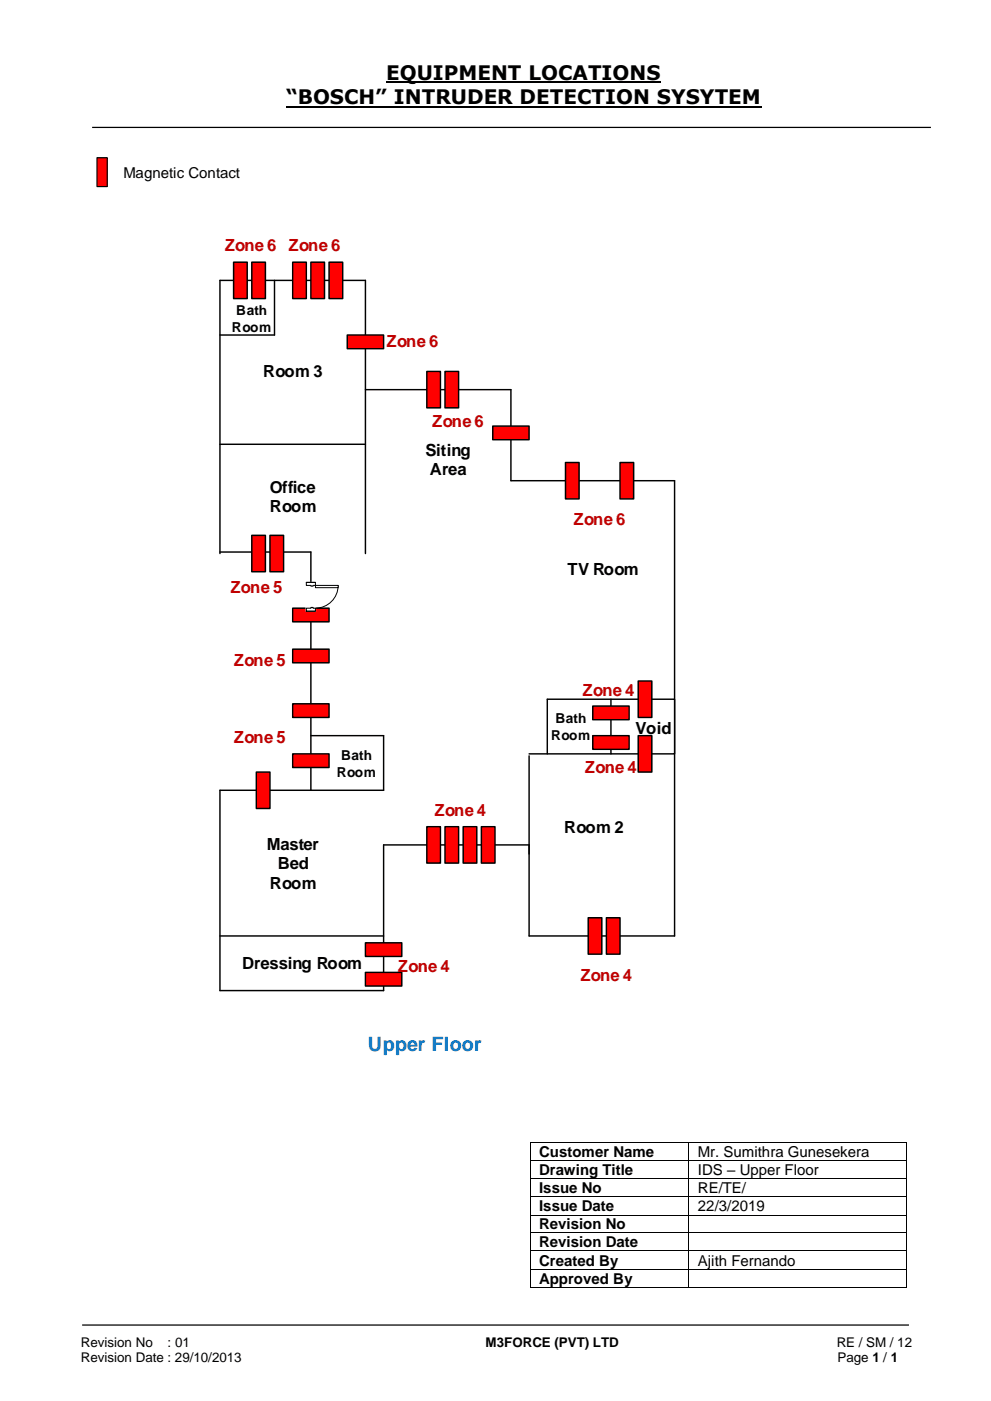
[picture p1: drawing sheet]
<svg xmlns="http://www.w3.org/2000/svg" width="210mm" height="297mm" viewBox="0 0 210 297" stroke-linecap="round" stroke-linejoin="round" font-family="sans-serif">
<path d="M81.8 17.5h58.3M60.6 22.6h100.7" fill="none" stroke="#000" stroke-width=".42"/>
<path d="M19.5 27h177.8M17.4 280.8h175.3" fill="none" stroke="#000" stroke-width=".26"/>
<g fill="#000">
<path d="M112.3 242.1h.2v.2h-.2z" fill-rule="evenodd"/>
<path d="M112.3 242.1h.2v.2h-.2z" fill-rule="evenodd"/>
<path d="M112.3 245.9h.2v.2h-.2z" fill-rule="evenodd"/>
<path d="M112.3 249.8h.2v.1h-.2z" fill-rule="evenodd"/>
<path d="M112.3 253.6h.2v.1h-.2z" fill-rule="evenodd"/>
<path d="M112.3 257.4h.2v.2h-.2z" fill-rule="evenodd"/>
<path d="M145.9 242.1h.2v.2h-.2z" fill-rule="evenodd"/>
<path d="M145.9 245.9h.2v.2h-.2z" fill-rule="evenodd"/>
<path d="M145.9 249.8h.2v.1h-.2z" fill-rule="evenodd"/>
<path d="M145.9 253.6h.2v.1h-.2z" fill-rule="evenodd"/>
<path d="M145.9 257.4h.2v.2h-.2z" fill-rule="evenodd"/>
<path d="M192 242.1h.2v.2h-.2z" fill-rule="evenodd"/>
<path d="M192 242.1h.2v.2h-.2z" fill-rule="evenodd"/>
<path d="M192 245.9h.2v.2h-.2z" fill-rule="evenodd"/>
<path d="M192 249.8h.2v.1h-.2z" fill-rule="evenodd"/>
<path d="M192 253.6h.2v.1h-.2z" fill-rule="evenodd"/>
<path d="M192 257.4h.2v.2h-.2z" fill-rule="evenodd"/>
<path d="M112.3 261.2h.2v.2h-.2z" fill-rule="evenodd"/>
<path d="M112.3 265h.2v.2h-.2z" fill-rule="evenodd"/>
<path d="M112.3 268.9h.2v.2h-.2z" fill-rule="evenodd"/>
<path d="M112.3 272.7h.2v.2h-.2z" fill-rule="evenodd"/>
<path d="M112.3 272.7h.2v.2h-.2z" fill-rule="evenodd"/>
<path d="M145.9 261.2h.2v.2h-.2z" fill-rule="evenodd"/>
<path d="M145.9 265h.2v.2h-.2z" fill-rule="evenodd"/>
<path d="M145.9 268.9h.2v.2h-.2z" fill-rule="evenodd"/>
<path d="M145.9 272.7h.2v.2h-.2z" fill-rule="evenodd"/>
<path d="M192 261.2h.2v.2h-.2z" fill-rule="evenodd"/>
<path d="M192 265h.2v.2h-.2z" fill-rule="evenodd"/>
<path d="M192 268.9h.2v.2h-.2z" fill-rule="evenodd"/>
<path d="M192 272.7h.2v.2h-.2z" fill-rule="evenodd"/>
<path d="M192 272.7h.2v.2h-.2z" fill-rule="evenodd"/>
</g>
<g fill="none" stroke="#000" stroke-width=".21">
<path d="M112.4 242.3v3.6M112.4 246.1v3.7M112.4 249.9v3.7M112.4 253.7v3.7M112.4 257.6v3.6M112.5 242.2h33.4M112.5 246h33.4M112.5 249.8h33.4M112.5 253.7h33.4M112.5 257.5h33.4M146 242.3v3.6M146 246.1v3.7"/>
<path d="M146 249.9v3.7M146 253.7v3.7M146 257.6v3.6M146.1 242.2h45.9M146.1 246h45.9M146.1 249.8h45.9M146.1 253.7h45.9M146.1 257.5h45.9M192.1 242.3v3.6M192.1 246.1v3.7M192.1 249.9v3.7M192.1 253.7v3.7"/>
<path d="M192.1 257.6v3.6M112.4 261.4v3.6M112.4 265.2v3.7M112.4 269.1v3.6M112.5 261.3h33.4M112.5 265.1h33.4M112.5 269h33.4M112.5 272.8h33.4M146 261.4v3.6M146 265.2v3.7M146 269.1v3.6M146.1 261.3h45.9"/>
<path d="M146.1 265.1h45.9M146.1 269h45.9M146.1 272.8h45.9M192.1 261.4v3.6M192.1 265.2v3.7M192.1 269.1v3.6"/>
</g>
<path d="M20.6 33.4h2.1v6.1h-2.1z" fill-rule="evenodd" fill="#f00"/>
<path d="M20.6 33.4h2.1v6.1h-2.1z" fill="none" stroke="#000" stroke-width=".25"/>
<path d="M143 101.9v96.5h-30.8v-38.2M65.9 155.9h15.4v11.6h-34.7M112.2 159.8h17.3M112.1 179.1h-30.8v30.8h-34.7M46.6 198.4h34.7" fill="none" stroke="#000" stroke-width=".31"/>
<path d="M77.5 206.1h7.7v2.9h-7.7z" fill-rule="evenodd" fill="#f00"/>
<path d="M77.5 206.1h7.7v2.9h-7.7z" fill="none" stroke="#000" stroke-width=".31"/>
<path d="M77.5 199.8h7.7v2.9h-7.7z" fill-rule="evenodd" fill="#f00"/>
<path d="M58.2 59.4v11.6h-11.6M77.5 59.4h-30.9v57.9M46.6 94.2h30.9M77.5 82.6h30.8v19.3h34.7M46.6 117h19.3v50.5M77.5 199.8h7.7v2.9h-7.7z" fill="none" stroke="#000" stroke-width=".31"/>
<path d="M128.5 194.5h2.9v7.7h-2.9z" fill-rule="evenodd" fill="#f00"/>
<path d="M128.5 194.5h2.9v7.7h-2.9z" fill="none" stroke="#000" stroke-width=".31"/>
<path d="M119.9 98h2.9v7.7h-2.9z" fill-rule="evenodd" fill="#f00"/>
<path d="M119.9 98h2.9v7.7h-2.9z" fill="none" stroke="#000" stroke-width=".31"/>
<path d="M94.3 175.2h2.9v7.7h-2.9z" fill-rule="evenodd" fill="#f00"/>
<path d="M94.3 175.2h2.9v7.7h-2.9z" fill="none" stroke="#000" stroke-width=".31"/>
<path d="M131.4 98h2.9v7.7h-2.9z" fill-rule="evenodd" fill="#f00"/>
<path d="M131.4 98h2.9v7.7h-2.9z" fill="none" stroke="#000" stroke-width=".31"/>
<path d="M124.7 194.5h2.9v7.7h-2.9z" fill-rule="evenodd" fill="#f00"/>
<path d="M124.7 194.5h2.9v7.7h-2.9z" fill="none" stroke="#000" stroke-width=".31"/>
<path d="M102 175.2h2.9v7.7h-2.9z" fill-rule="evenodd" fill="#f00"/>
<path d="M102 175.2h2.9v7.7h-2.9z" fill="none" stroke="#000" stroke-width=".31"/>
<path d="M98.2 175.2h2.9v7.7h-2.9z" fill-rule="evenodd" fill="#f00"/>
<path d="M98.2 175.2h2.9v7.7h-2.9z" fill="none" stroke="#000" stroke-width=".31"/>
<path d="M90.5 175.2h2.9v7.7h-2.9z" fill-rule="evenodd" fill="#f00"/>
<path d="M77.5 59.4v57.9M129.5 148.2h-13.5v11.6M46.6 167.5v42.4M90.5 175.2h2.9v7.7h-2.9z" fill="none" stroke="#000" stroke-width=".31"/>
<path d="M129.5 148.2h13.5v11.6h-13.5z" fill-rule="evenodd" fill="#fff"/>
<path d="M129.5 148.2h13.5v11.6h-13.5z" fill="none" stroke="#000" stroke-width=".31"/>
<path d="M125.6 155.9h7.8v2.9h-7.8z" fill-rule="evenodd" fill="#f00"/>
<path d="M125.6 155.9h7.8v2.9h-7.8z" fill="none" stroke="#000" stroke-width=".31"/>
<path d="M125.6 149.6h7.8v2.9h-7.8z" fill-rule="evenodd" fill="#f00"/>
<path d="M125.6 149.6h7.8v2.9h-7.8z" fill="none" stroke="#000" stroke-width=".31"/>
<path d="M135.3 155.9h2.9v7.7h-2.9z" fill-rule="evenodd" fill="#f00"/>
<path d="M135.3 155.9h2.9v7.7h-2.9z" fill="none" stroke="#000" stroke-width=".31"/>
<path d="M135.3 144.3h2.9v7.8h-2.9z" fill-rule="evenodd" fill="#f00"/>
<path d="M135.3 144.3h2.9v7.8h-2.9z" fill="none" stroke="#000" stroke-width=".31"/>
<path d="M104.4 90.3h7.8v2.9h-7.8z" fill-rule="evenodd" fill="#f00"/>
<path d="M104.4 90.3h7.8v2.9h-7.8z" fill="none" stroke="#000" stroke-width=".31"/>
<path d="M62 149.2h7.7v2.9h-7.7z" fill-rule="evenodd" fill="#f00"/>
<path d="M62 149.2h7.7v2.9h-7.7z" fill="none" stroke="#000" stroke-width=".31"/>
<path d="M62 137.6h7.7v2.9h-7.7z" fill-rule="evenodd" fill="#f00"/>
<path d="M62 137.6h7.7v2.9h-7.7z" fill="none" stroke="#000" stroke-width=".31"/>
<path d="M62 128.9h7.7v2.9h-7.7z" fill-rule="evenodd" fill="#f00"/>
<path d="M62 128.9h7.7v2.9h-7.7z" fill="none" stroke="#000" stroke-width=".31"/>
<path d="M73.6 71h7.7v2.9h-7.7z" fill-rule="evenodd" fill="#f00"/>
<path d="M73.6 71h7.7v2.9h-7.7z" fill="none" stroke="#000" stroke-width=".31"/>
<path d="M94.3 78.7h2.9v7.7h-2.9z" fill-rule="evenodd" fill="#f00"/>
<path d="M94.3 78.7h2.9v7.7h-2.9z" fill="none" stroke="#000" stroke-width=".31"/>
<path d="M90.5 78.7h2.9v7.7h-2.9z" fill-rule="evenodd" fill="#f00"/>
<path d="M90.5 78.7h2.9v7.7h-2.9z" fill="none" stroke="#000" stroke-width=".31"/>
<path d="M69.7 55.6h2.9v7.7h-2.9z" fill-rule="evenodd" fill="#f00"/>
<path d="M69.7 55.6h2.9v7.7h-2.9z" fill="none" stroke="#000" stroke-width=".31"/>
<path d="M65.9 55.6h2.9v7.7h-2.9z" fill-rule="evenodd" fill="#f00"/>
<path d="M65.9 55.6h2.9v7.7h-2.9z" fill="none" stroke="#000" stroke-width=".31"/>
<path d="M62 55.6h2.9v7.7h-2.9z" fill-rule="evenodd" fill="#f00"/>
<path d="M62 55.6h2.9v7.7h-2.9z" fill="none" stroke="#000" stroke-width=".31"/>
<path d="M53.4 55.6h2.9v7.7h-2.9z" fill-rule="evenodd" fill="#f00"/>
<path d="M53.4 55.6h2.9v7.7h-2.9z" fill="none" stroke="#000" stroke-width=".31"/>
<path d="M49.5 55.6h2.9v7.7h-2.9z" fill-rule="evenodd" fill="#f00"/>
<path d="M49.5 55.6h2.9v7.7h-2.9z" fill="none" stroke="#000" stroke-width=".31"/>
<path d="M54.3 163.6h2.9v7.8h-2.9z" fill-rule="evenodd" fill="#f00"/>
<path d="M54.3 163.6h2.9v7.8h-2.9z" fill="none" stroke="#000" stroke-width=".31"/>
<path d="M62 159.8h7.7v2.9h-7.7z" fill-rule="evenodd" fill="#f00"/>
<path d="M62 159.8h7.7v2.9h-7.7z" fill="none" stroke="#000" stroke-width=".31"/>
<path d="M64.9 123.4h2v6.1h-2z" fill-rule="evenodd" fill="#fff"/>
<path d="M64.9 123.4h2v6.1h-2z" fill="none" stroke="#fff" stroke-width=".21"/>
<path d="M64.9 123.4h2v.7h-2zM64.9 128.9v.6h2v-.6z" fill-rule="evenodd" fill="#fff"/>
<path d="M65.9 124.1h-1v-.7h2v.7h-.5M65.9 128.9h-1v.6h2v-.6h-.5" fill="none" stroke="#000" stroke-width=".21"/>
<path d="M65.9 124.1h.5v.1h-.5zM65.9 128.7v.2h.5v-.2z" fill-rule="evenodd" fill="#fff"/>
<path d="M64.9 123.4h2M64.9 129.5h2M65.9 124.1v.1h.5v-.1M65.9 128.9v-.2h.5v.2M71.7 124.1a4.8 4.8 0 0 1-4.8 4.8" fill="none" stroke="#000" stroke-width=".21"/>
<path d="M66.9 124.1h4.8v.5h-4.8z" fill-rule="evenodd" fill="#fff"/>
<path d="M66.9 124.1h4.8v.5h-4.8z" fill="none" stroke="#000" stroke-width=".21"/>
<path d="M57.2 113.5h2.9v7.7h-2.9z" fill-rule="evenodd" fill="#f00"/>
<path d="M57.2 113.5h2.9v7.7h-2.9z" fill="none" stroke="#000" stroke-width=".31"/>
<path d="M53.4 113.5h2.9v7.7h-2.9z" fill-rule="evenodd" fill="#f00"/>
<path d="M53.4 113.5h2.9v7.7h-2.9z" fill="none" stroke="#000" stroke-width=".31"/>
<g font-size="4.2">
<text x="81.8" y="17">EQUIPMENT LOCATIONS</text>
<text x="60.6" y="22.1">“BOSCH” INTRUDER DETECTION SYSYTEM</text>
</g>
<text font-size="4.2" fill="#0070c0" x="78" y="222.7">Upper Floor</text>
<g font-size="3.5" fill="#c00000">
<text x="47.6" y="53.2">Zone 6</text>
<text x="61.1" y="53.2">Zone 6</text>
<text x="81.9" y="73.6">Zone 6</text>
<text x="91.6" y="90.4">Zone 6</text>
<text x="121.6" y="111.2">Zone 6</text>
<text x="48.8" y="125.8">Zone 5</text>
<text x="49.6" y="141.2">Zone 5</text>
<text x="123.5" y="147.5">Zone 4</text>
<text x="49.6" y="157.6">Zone 5</text>
<text x="124" y="163.9">Zone 4</text>
<text x="92.1" y="173">Zone 4</text>
<text x="84.3" y="206">Zone 4</text>
<text x="123" y="207.8">Zone 4</text>
</g>
<g font-size="3.5">
<text x="55.8" y="79.8">Room 3</text>
<text x="90.2" y="96.7">Siting</text>
<text x="91.1" y="100.8">Area</text>
<text x="57.2" y="104.4">Office</text>
<text x="57.2" y="108.5">Room</text>
<text x="120.3" y="121.9">TV Room</text>
<text x="134.7" y="155.6">Void</text>
<text x="119.6" y="176.5">Room 2</text>
<text x="56.6" y="180.1">Master</text>
<text x="58.9" y="184.2">Bed</text>
<text x="57.2" y="188.3">Room</text>
<text x="51.3" y="205.5">Dressing Room</text>
</g>
<g font-size="3.2">
<text x="26.2" y="37.7">Magnetic Contact</text>
<text x="114.3" y="245.2">Customer Name</text>
<text x="147.9" y="245.2">Mr. Sumithra Gunesekera</text>
<text x="114.3" y="249.1">Drawing Title</text>
<text x="147.9" y="249.1">IDS – Upper Floor</text>
<text x="114.3" y="252.9">Issue No</text>
<text x="114.3" y="256.7">Issue Date</text>
<text x="147.9" y="252.9">RE/TE/</text>
<text x="147.9" y="256.7">22/3/2019</text>
<text x="114.3" y="260.6">Revision No</text>
<text x="114.3" y="264.4">Revision Date</text>
<text x="114.3" y="268.2">Created By</text>
<text x="147.9" y="268.2">Ajith Fernando</text>
<text x="114.3" y="272">Approved By</text>
</g>
<g font-size="2.9">
<text x="49.1" y="70.3">Room</text>
<text x="50.1" y="66.7">Bath</text>
<text x="117.7" y="153.3">Bath</text>
<text x="72.3" y="161">Bath</text>
<text x="116.8" y="156.9">Room</text>
<text x="71.4" y="164.6">Room</text>
</g>
<g font-size="2.8">
<text x="17.1" y="285.4">Revision No</text>
<text x="35.5" y="285.4">: 01</text>
<text x="102.9" y="285.4">M3FORCE (PVT) LTD</text>
<text x="177.4" y="285.4">RE / SM / 12</text>
<text x="17.1" y="288.7">Revision Date : 29/10/2013</text>
<text x="177.5" y="288.7">Page 1 / 1</text>
</g>
</svg>
